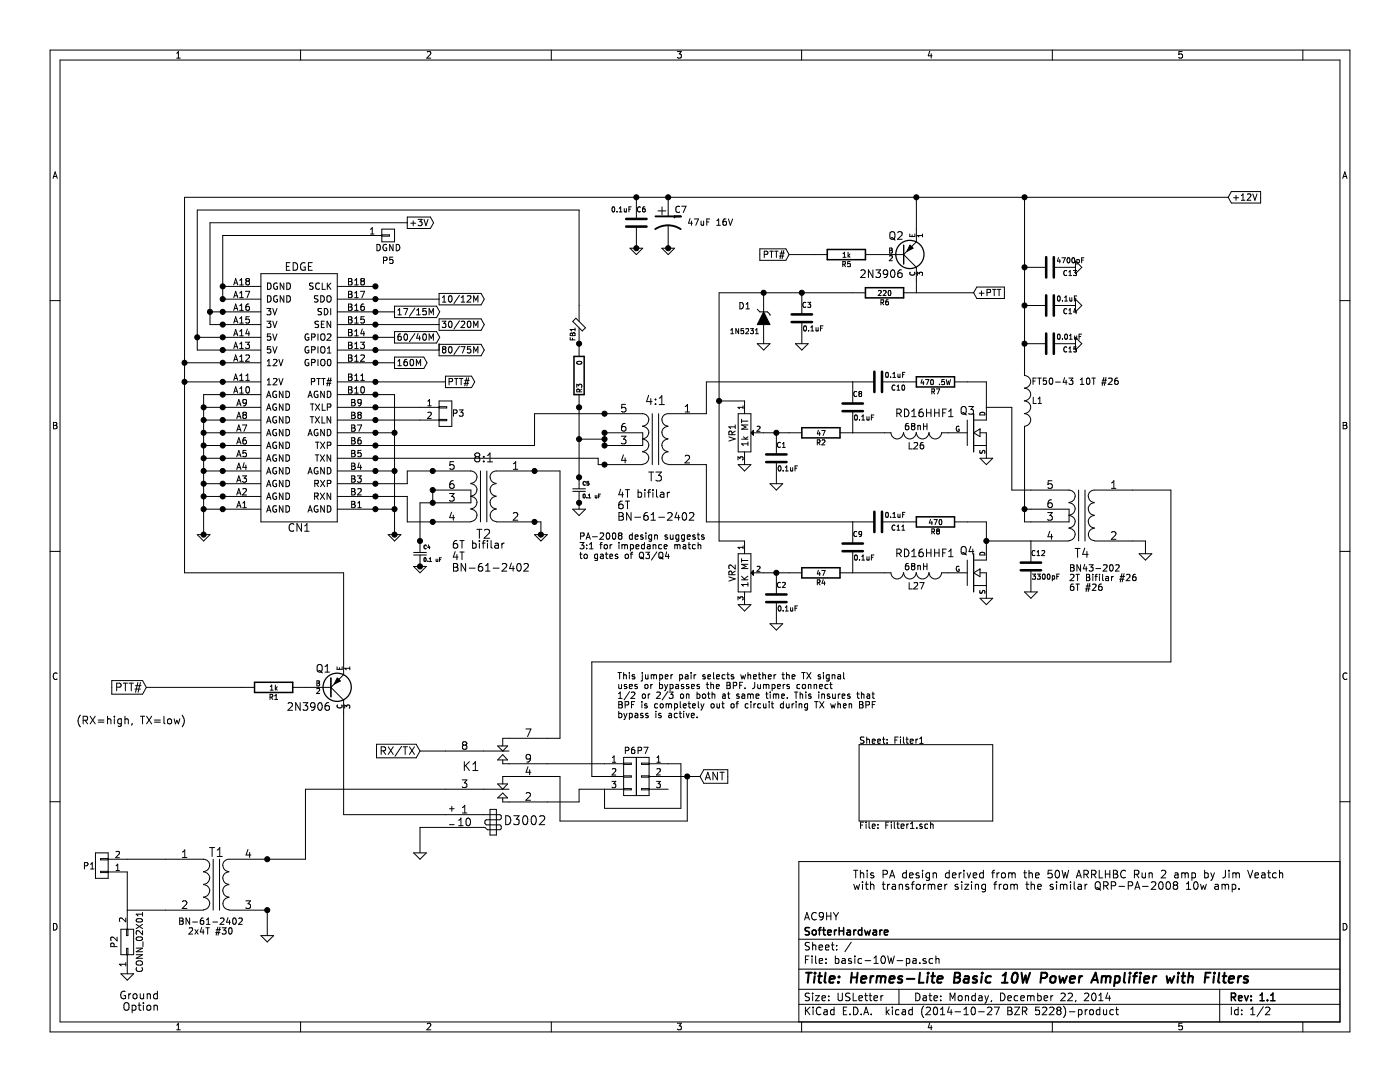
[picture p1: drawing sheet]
EESchema Schematic File Version 2
LIBS:power
LIBS:device
LIBS:transistors
LIBS:conn
LIBS:linear
LIBS:regul
LIBS:74xx
LIBS:cmos4000
LIBS:adc-dac
LIBS:memory
LIBS:xilinx
LIBS:special
LIBS:microcontrollers
LIBS:dsp
LIBS:microchip
LIBS:analog_switches
LIBS:motorola
LIBS:texas
LIBS:intel
LIBS:audio
LIBS:interface
LIBS:digital-audio
LIBS:philips
LIBS:display
LIBS:cypress
LIBS:siliconi
LIBS:opto
LIBS:atmel
LIBS:contrib
LIBS:valves
LIBS:hermeslite
LIBS:basic-10W-pa-cache
EELAYER 25 0
EELAYER END
$Descr USLetter 11000 8500
encoding utf-8
Sheet 1 2
Title "Hermes-Lite Basic 10W Power Amplifier with Filters"
Date "Monday, December 22, 2014"
Rev "1.1"
Comp "SofterHardware"
Comment1 "AC9HY"
Comment2 ""
Comment3 ""
Comment4 ""
$EndDescr
$Comp
L EDGE CN1
U 1 1
P 2350 3000
F 0 "CN1" H 2350 1850 60  0000 C CNN
F 1 "EDGE" H 2350 3900 60  0000 C CNN
F 2 "HERMESLITE:EDGE" H 2350 2500 60  0001 C CNN
F 3 "" H 2350 2500 60  0000 C CNN
	1    2350 3000
	1    0    0    -1  
$EndComp
$Comp
L TRANSF T2
U 1 1
P 3800 3900
F 0 "T2" H 3800 3600 70  0000 C CNN
F 1 "8:1" H 3800 4200 70  0000 C CNN
F 2 "HERMESLITE:TRANSF" H 3800 3900 60  0001 C CNN
F 3 "" H 3800 3900 60  0000 C CNN
	1    3800 3900
	1    0    0    -1  
$EndComp
$Comp
L TRANSF T3
U 1 1
P 5150 3450
F 0 "T3" H 5150 3150 70  0000 C CNN
F 1 "4:1" H 5150 3750 70  0000 C CNN
F 2 "HERMESLITE:TRANSF" H 5150 3450 60  0001 C CNN
F 3 "" H 5150 3450 60  0000 C CNN
	1    5150 3450
	1    0    0    -1  
$EndComp
$Comp
L Csmall C4
U 1 1
P 3300 4350
F 0 "C4" H 3325 4400 30  0000 L CNN
F 1 "0.1 uF" H 3325 4300 30  0000 L CNN
F 2 "Capacitors_SMD:C_0805_HandSoldering" H 3300 4350 60  0001 C CNN
F 3 "" H 3300 4350 60  0000 C CNN
	1    3300 4350
	1    0    0    -1  
$EndComp
$Comp
L R R3
U 1 1
P 4550 2950
F 0 "R3" V 4550 3050 40  0000 C CNN
F 1 "0" V 4550 2850 40  0000 C CNN
F 2 "Resistors_SMD:R_0805_HandSoldering" V 4480 2950 30  0001 C CNN
F 3 "" H 4550 2950 30  0000 C CNN
	1    4550 2950
	-1   0    0    1   
$EndComp
$Comp
L Csmall C5
U 1 1
P 4550 3850
F 0 "C5" H 4575 3900 30  0000 L CNN
F 1 "0.1 uF" H 4575 3800 30  0000 L CNN
F 2 "Capacitors_SMD:C_0805_HandSoldering" H 4550 3850 60  0001 C CNN
F 3 "" H 4550 3850 60  0000 C CNN
	1    4550 3850
	1    0    0    -1  
$EndComp
$Comp
L FB FB1
U 1 1
P 4550 2550
F 0 "FB1" H 4625 2500 39  0000 C CNN
F 1 "FB" H 4550 2650 60  0001 C CNN
F 2 "SMD_Packages:SMD-0805" H 4550 2550 60  0001 C CNN
F 3 "" H 4550 2550 60  0000 C CNN
	1    4550 2550
	0    1    1    0   
$EndComp
$Comp
L GND #PWR01
U 1 1
P 4550 4000
F 0 "#PWR01" H 4550 4000 30  0001 C CNN
F 1 "GND" H 4550 3930 30  0001 C CNN
F 2 "" H 4550 4000 60  0000 C CNN
F 3 "" H 4550 4000 60  0000 C CNN
	1    4550 4000
	1    0    0    -1  
$EndComp
$Comp
L GND #PWR02
U 1 1
P 3300 4450
F 0 "#PWR02" H 3300 4450 30  0001 C CNN
F 1 "GND" H 3300 4380 30  0001 C CNN
F 2 "" H 3300 4450 60  0000 C CNN
F 3 "" H 3300 4450 60  0000 C CNN
	1    3300 4450
	1    0    0    -1  
$EndComp
$Comp
L GND #PWR03
U 1 1
P 4250 4200
F 0 "#PWR03" H 4250 4200 30  0001 C CNN
F 1 "GND" H 4250 4130 30  0001 C CNN
F 2 "" H 4250 4200 60  0000 C CNN
F 3 "" H 4250 4200 60  0000 C CNN
	1    4250 4200
	1    0    0    -1  
$EndComp
$Comp
L GND #PWR04
U 1 1
P 1600 4200
F 0 "#PWR04" H 1600 4200 30  0001 C CNN
F 1 "GND" H 1600 4130 30  0001 C CNN
F 2 "" H 1600 4200 60  0000 C CNN
F 3 "" H 1600 4200 60  0000 C CNN
	1    1600 4200
	1    0    0    -1  
$EndComp
$Comp
L GND #PWR05
U 1 1
P 3100 4200
F 0 "#PWR05" H 3100 4200 30  0001 C CNN
F 1 "GND" H 3100 4130 30  0001 C CNN
F 2 "" H 3100 4200 60  0000 C CNN
F 3 "" H 3100 4200 60  0000 C CNN
	1    3100 4200
	1    0    0    -1  
$EndComp
Text Notes 3550 4500 0    60   ~ 0
6T bifilar\n4T\nBN-61-2402
Text Notes 4850 4100 0    60   ~ 0
4T bifilar\n6T\nBN-61-2402
Text GLabel 1150 5400 0    60   Input ~ 0
PTT#
$Comp
L TRANSFO T1
U 1 1
P 1700 6950
F 0 "T1" H 1700 7200 70  0000 C CNN
F 1 "TRANSFO" H 1700 6650 70  0001 C CNN
F 2 "Socket_Strips:Socket_Strip_Straight_2x02" H 1700 6950 60  0001 C CNN
F 3 "" H 1700 6950 60  0000 C CNN
	1    1700 6950
	1    0    0    -1  
$EndComp
$Comp
L GND #PWR06
U 1 1
P 2100 7350
F 0 "#PWR06" H 2100 7350 30  0001 C CNN
F 1 "GND" H 2100 7280 30  0001 C CNN
F 2 "" H 2100 7350 60  0000 C CNN
F 3 "" H 2100 7350 60  0000 C CNN
	1    2100 7350
	1    0    0    -1  
$EndComp
Text GLabel 3100 2850 2    50   Output ~ 0
160M
$Comp
L GND #PWR07
U 1 1
P 1000 7650
F 0 "#PWR07" H 1000 7650 30  0001 C CNN
F 1 "GND" H 1000 7580 30  0001 C CNN
F 2 "" H 1000 7650 60  0000 C CNN
F 3 "" H 1000 7650 60  0000 C CNN
	1    1000 7650
	1    0    0    -1  
$EndComp
Text GLabel 3500 3000 2    50   Output ~ 0
PTT#
Text Notes 1250 7950 2    60   ~ 0
Ground\nOption
Text Notes 1400 7350 0    50   ~ 0
BN-61-2402\n  2x4T #30
Text Notes 600  5700 0    60   ~ 0
(RX=high, TX=low)
$Comp
L CONN_01X02 P3
U 1 1
P 3500 3250
F 0 "P3" H 3600 3250 50  0000 C CNN
F 1 "CONN_01X02" V 3600 3250 50  0001 C CNN
F 2 "Pin_Headers:Pin_Header_Straight_1x02" H 3500 3250 60  0001 C CNN
F 3 "" H 3500 3250 60  0000 C CNN
	1    3500 3250
	1    0    0    -1  
$EndComp
$Comp
L CONN_02X01 P2
U 1 1
P 1000 7400
F 0 "P2" H 1000 7500 50  0000 C CNN
F 1 "CONN_02X01" H 1000 7300 50  0000 C CNN
F 2 "Pin_Headers:Pin_Header_Straight_1x02" H 1000 6200 60  0001 C CNN
F 3 "" H 1000 6200 60  0000 C CNN
	1    1000 7400
	0    -1   -1   0   
$EndComp
$Comp
L CP1 C7
U 1 1
P 5250 1750
F 0 "C7" H 5300 1850 50  0000 L CNN
F 1 "47uF 16V" H 5400 1750 50  0000 L CNN
F 2 "Discret:C1V8" H 5250 1750 60  0001 C CNN
F 3 "" H 5250 1750 60  0000 C CNN
	1    5250 1750
	1    0    0    -1  
$EndComp
$Comp
L C C6
U 1 1
P 5000 1750
F 0 "C6" H 5000 1850 40  0000 L CNN
F 1 "0.1uF" H 4800 1850 40  0000 L CNN
F 2 "Capacitors_SMD:C_0805_HandSoldering" H 5038 1600 30  0001 C CNN
F 3 "" H 5000 1750 60  0000 C CNN
	1    5000 1750
	1    0    0    -1  
$EndComp
$Comp
L GND #PWR08
U 1 1
P 5250 1950
F 0 "#PWR08" H 5250 1950 30  0001 C CNN
F 1 "GND" H 5250 1880 30  0001 C CNN
F 2 "" H 5250 1950 60  0000 C CNN
F 3 "" H 5250 1950 60  0000 C CNN
	1    5250 1950
	1    0    0    -1  
$EndComp
$Comp
L GND #PWR09
U 1 1
P 5000 1950
F 0 "#PWR09" H 5000 1950 30  0001 C CNN
F 1 "GND" H 5000 1880 30  0001 C CNN
F 2 "" H 5000 1950 60  0000 C CNN
F 3 "" H 5000 1950 60  0000 C CNN
	1    5000 1950
	1    0    0    -1  
$EndComp
Text GLabel 3450 2750 2    50   Output ~ 0
80/75M
Text GLabel 3100 2650 2    50   Output ~ 0
60/40M
Text GLabel 3450 2550 2    50   Output ~ 0
30/20M
Text GLabel 3100 2450 2    50   Output ~ 0
17/15M
Text GLabel 3450 2350 2    50   Output ~ 0
10/12M
Text GLabel 3200 1750 2    50   Output ~ 0
+3V
Text GLabel 5500 6100 2    60   Input ~ 0
ANT
Text GLabel 3300 5900 0    60   Input ~ 0
RX/TX
$Comp
L CONN_01X01 P5
U 1 1
P 3050 1850
F 0 "P5" H 3050 1650 50  0000 C CNN
F 1 "DGND" H 3050 1750 50  0000 C CNN
F 2 "Pin_Headers:Pin_Header_Straight_1x01" H 3050 1850 60  0001 C CNN
F 3 "" H 3050 1850 60  0000 C CNN
	1    3050 1850
	1    0    0    -1  
$EndComp
$Comp
L CONN_01X02 P1
U 1 1
P 800 6800
F 0 "P1" H 900 6800 50  0000 C CNN
F 1 "CONN_01X02" V 900 6800 50  0001 C CNN
F 2 "Pin_Headers:Pin_Header_Angled_1x02" H 800 6800 60  0001 C CNN
F 3 "" H 800 6800 60  0000 C CNN
	1    800  6800
	-1   0    0    1   
$EndComp
Wire Wire Line
	4750 3400 4750 3500
Wire Wire Line
	4750 3450 4550 3450
Connection ~ 4550 3450
Connection ~ 4750 3450
Wire Wire Line
	4550 3950 4550 4000
Wire Wire Line
	2950 3600 4700 3600
Wire Wire Line
	2950 3500 4200 3500
Wire Wire Line
	2950 3100 3100 3100
Wire Wire Line
	3100 3100 3100 4200
Wire Wire Line
	2950 3400 3100 3400
Connection ~ 3100 3400
Wire Wire Line
	2950 3700 3100 3700
Connection ~ 3100 3700
Wire Wire Line
	2950 4000 3100 4000
Connection ~ 3100 4000
Wire Wire Line
	1750 3100 1600 3100
Wire Wire Line
	1600 3100 1600 4200
Connection ~ 1600 3200
Wire Wire Line
	1750 3300 1600 3300
Connection ~ 1600 3300
Connection ~ 1600 3400
Wire Wire Line
	1750 3500 1600 3500
Connection ~ 1600 3500
Wire Wire Line
	1600 3600 1750 3600
Connection ~ 1600 3600
Wire Wire Line
	1750 3700 1600 3700
Connection ~ 1600 3700
Connection ~ 1600 3800
Wire Wire Line
	1750 3900 1600 3900
Connection ~ 1600 3900
Wire Wire Line
	1750 4000 1600 4000
Connection ~ 1600 4000
Wire Wire Line
	2950 2350 3450 2350
Wire Wire Line
	1750 1850 1750 2350
Wire Wire Line
	1750 1850 2850 1850
Connection ~ 1750 2250
Wire Wire Line
	1650 2550 1750 2550
Wire Wire Line
	1650 1750 1650 2550
Wire Wire Line
	1650 1750 3200 1750
Wire Wire Line
	1550 2750 1750 2750
Wire Wire Line
	1550 1650 1550 2750
Wire Wire Line
	1450 1550 9650 1550
Connection ~ 1650 2450
Wire Wire Line
	1750 2650 1550 2650
Connection ~ 1550 2650
Wire Wire Line
	4550 3200 4550 3750
Wire Wire Line
	4200 3250 4750 3250
Wire Wire Line
	2950 3300 3300 3300
Wire Wire Line
	2950 3200 3300 3200
Wire Wire Line
	4200 4100 4250 4100
Wire Wire Line
	4250 4100 4250 4200
Wire Wire Line
	1150 5400 1900 5400
Wire Wire Line
	2100 7150 2100 7350
Wire Wire Line
	1000 7150 1300 7150
Wire Wire Line
	3400 3850 3400 3950
Wire Wire Line
	3400 3950 3300 3950
Wire Wire Line
	2950 3800 3200 3800
Wire Wire Line
	3200 3800 3200 3700
Wire Wire Line
	3200 3700 3400 3700
Wire Wire Line
	2950 3900 3200 3900
Wire Wire Line
	3200 3900 3200 4100
Wire Wire Line
	3200 4100 3400 4100
Wire Wire Line
	3300 3950 3300 4250
Wire Wire Line
	4200 3700 4400 3700
Connection ~ 1750 2450
Connection ~ 1750 2650
Connection ~ 2950 2450
Connection ~ 1750 2350
Connection ~ 1750 2750
Connection ~ 2950 3300
Connection ~ 2950 3200
Connection ~ 2100 7150
Connection ~ 2100 6750
Connection ~ 3400 3700
Connection ~ 3400 3850
Connection ~ 3400 3950
Connection ~ 3400 4100
Connection ~ 4200 3700
Connection ~ 4550 3950
Connection ~ 4550 3750
Connection ~ 4750 3650
Connection ~ 4750 3500
Connection ~ 4750 3400
Connection ~ 4550 2700
Connection ~ 4550 3200
Connection ~ 2950 2550
Connection ~ 2950 2650
Connection ~ 2950 2750
Connection ~ 2950 2850
Connection ~ 2950 3000
Connection ~ 2950 3100
Connection ~ 2950 3400
Connection ~ 2950 3500
Connection ~ 2950 3600
Connection ~ 2950 3700
Connection ~ 2950 3800
Connection ~ 1750 2550
Connection ~ 4750 3250
Connection ~ 1750 3100
Connection ~ 1750 3200
Connection ~ 1750 3300
Connection ~ 1750 3400
Connection ~ 1750 3500
Connection ~ 1750 3600
Connection ~ 1750 3700
Connection ~ 1750 3800
Connection ~ 1750 3900
Connection ~ 1750 4000
Wire Wire Line
	1550 1650 4550 1650
Connection ~ 5000 1550
Connection ~ 5250 1550
Connection ~ 5000 1950
Connection ~ 5250 1950
Connection ~ 1600 4200
Connection ~ 3100 4200
Connection ~ 4200 4100
Connection ~ 4250 4200
Connection ~ 3300 4250
Connection ~ 3300 4450
Connection ~ 2950 2350
Connection ~ 2950 3900
Connection ~ 2950 4000
Wire Wire Line
	1750 3200 1600 3200
Wire Wire Line
	1750 3400 1600 3400
Wire Wire Line
	1750 3800 1600 3800
Wire Wire Line
	2950 3000 3500 3000
Wire Wire Line
	2950 2850 3100 2850
Wire Wire Line
	2950 2750 3450 2750
Wire Wire Line
	3450 2750 3450 2700
Wire Wire Line
	2950 2650 3100 2650
Wire Wire Line
	2950 2550 3450 2550
Wire Wire Line
	2950 2450 3100 2450
Wire Wire Line
	1650 2450 1750 2450
Wire Wire Line
	1000 6850 1000 7150
Wire Wire Line
	1000 6750 1300 6750
Text GLabel 9650 1550 2    50   Input ~ 0
+12V
$Comp
L GND #PWR010
U 1 1
P 7750 3600
F 0 "#PWR010" H 7750 3600 30  0001 C CNN
F 1 "GND" H 7750 3530 30  0001 C CNN
F 2 "" H 7750 3600 50  0000 C CNN
F 3 "" H 7750 3600 50  0000 C CNN
	1    7750 3600
	1    0    0    -1  
$EndComp
$Comp
L TRANSF T4
U 1 1
P 8500 4050
F 0 "T4" H 8500 3750 70  0000 C CNN
F 1 "TRANSF" H 8500 3750 70  0001 C CNN
F 2 "HERMESLITE:TRANSF" H 8500 4050 60  0001 C CNN
F 3 "" H 8500 4050 60  0000 C CNN
	1    8500 4050
	1    0    0    -1  
$EndComp
$Comp
L GND #PWR011
U 1 1
P 7750 4700
F 0 "#PWR011" H 7750 4700 30  0001 C CNN
F 1 "GND" H 7750 4630 30  0001 C CNN
F 2 "" H 7750 4700 50  0000 C CNN
F 3 "" H 7750 4700 50  0000 C CNN
	1    7750 4700
	1    0    0    -1  
$EndComp
Wire Wire Line
	7750 3200 7950 3200
Wire Wire Line
	7950 3200 7950 3850
Wire Wire Line
	7950 3850 8100 3850
Wire Wire Line
	7750 4100 7750 4300
Wire Wire Line
	7750 4250 8100 4250
Wire Wire Line
	8050 4100 8100 4100
Wire Wire Line
	8050 4000 8100 4000
Connection ~ 8050 1550
Connection ~ 8050 4000
$Comp
L C C11
U 1 1
P 6900 4100
F 0 "C11" V 6950 4200 40  0000 L CNN
F 1 "0.1uF" V 6850 4150 40  0000 L CNN
F 2 "Capacitors_SMD:C_0805_HandSoldering" H 6938 3950 30  0001 C CNN
F 3 "" H 6900 4100 60  0000 C CNN
	1    6900 4100
	0    1    1    0   
$EndComp
$Comp
L R R8
U 1 1
P 7350 4100
F 0 "R8" V 7430 4100 40  0000 C CNN
F 1 "470" V 7357 4101 40  0000 C CNN
F 2 "Resistors_SMD:R_0805_HandSoldering" V 7280 4100 30  0001 C CNN
F 3 "" H 7350 4100 30  0000 C CNN
	1    7350 4100
	0    1    1    0   
$EndComp
$Comp
L C C9
U 1 1
P 6700 4300
F 0 "C9" H 6700 4400 40  0000 L CNN
F 1 "0.1uF" H 6706 4215 40  0000 L CNN
F 2 "Capacitors_SMD:C_0805_HandSoldering" H 6738 4150 30  0001 C CNN
F 3 "" H 6700 4300 60  0000 C CNN
	1    6700 4300
	1    0    0    -1  
$EndComp
$Comp
L R R6
U 1 1
P 6950 2300
F 0 "R6" V 7030 2300 40  0000 C CNN
F 1 "220" V 6957 2301 40  0000 C CNN
F 2 "Resistors_SMD:R_0805_HandSoldering" V 6880 2300 30  0001 C CNN
F 3 "" H 6950 2300 30  0000 C CNN
	1    6950 2300
	0    1    1    0   
$EndComp
Wire Wire Line
	7600 4100 7750 4100
Connection ~ 7750 4250
$Comp
L R R4
U 1 1
P 6450 4500
F 0 "R4" V 6530 4500 40  0000 C CNN
F 1 "47" V 6457 4501 40  0000 C CNN
F 2 "Resistors_SMD:R_0805_HandSoldering" V 6380 4500 30  0001 C CNN
F 3 "" H 6450 4500 30  0000 C CNN
	1    6450 4500
	0    1    1    0   
$EndComp
$Comp
L C C2
U 1 1
P 6100 4700
F 0 "C2" H 6100 4800 40  0000 L CNN
F 1 "0.1uF" H 6106 4615 40  0000 L CNN
F 2 "Capacitors_SMD:C_0805_HandSoldering" H 6138 4550 30  0001 C CNN
F 3 "" H 6100 4700 60  0000 C CNN
	1    6100 4700
	1    0    0    -1  
$EndComp
$Comp
L POT VR2
U 1 1
P 5850 4500
F 0 "VR2" H 5850 4400 50  0000 C CNN
F 1 "1K MT" H 5850 4500 50  0000 C CNN
F 2 "Potentiometers:Potentiometer_Bourns_3296W_3-8Zoll_Inline_ScrewUp" H 5850 4500 60  0001 C CNN
F 3 "" H 5850 4500 60  0000 C CNN
	1    5850 4500
	0    1    1    0   
$EndComp
Wire Wire Line
	6000 4500 6200 4500
Connection ~ 6100 4500
$Comp
L GND #PWR012
U 1 1
P 6100 4900
F 0 "#PWR012" H 6100 4900 30  0001 C CNN
F 1 "GND" H 6100 4830 30  0001 C CNN
F 2 "" H 6100 4900 50  0000 C CNN
F 3 "" H 6100 4900 50  0000 C CNN
	1    6100 4900
	1    0    0    -1  
$EndComp
$Comp
L GND #PWR013
U 1 1
P 5850 4750
F 0 "#PWR013" H 5850 4750 30  0001 C CNN
F 1 "GND" H 5850 4680 30  0001 C CNN
F 2 "" H 5850 4750 50  0000 C CNN
F 3 "" H 5850 4750 50  0000 C CNN
	1    5850 4750
	1    0    0    -1  
$EndComp
$Comp
L C C10
U 1 1
P 6900 3000
F 0 "C10" V 6950 3100 40  0000 L CNN
F 1 "0.1uF" V 6850 3050 40  0000 L CNN
F 2 "Capacitors_SMD:C_0805_HandSoldering" H 6938 2850 30  0001 C CNN
F 3 "" H 6900 3000 60  0000 C CNN
	1    6900 3000
	0    1    1    0   
$EndComp
$Comp
L R R7
U 1 1
P 7350 3000
F 0 "R7" V 7430 3000 40  0000 C CNN
F 1 "470 .5W" V 7357 3001 40  0000 C CNN
F 2 "Resistors_SMD:R_0805_HandSoldering" V 7280 3000 30  0001 C CNN
F 3 "" H 7350 3000 30  0000 C CNN
	1    7350 3000
	0    1    1    0   
$EndComp
$Comp
L C C8
U 1 1
P 6700 3200
F 0 "C8" H 6700 3300 40  0000 L CNN
F 1 "0.1uF" H 6706 3115 40  0000 L CNN
F 2 "Capacitors_SMD:C_0805_HandSoldering" H 6738 3050 30  0001 C CNN
F 3 "" H 6700 3200 60  0000 C CNN
	1    6700 3200
	1    0    0    -1  
$EndComp
$Comp
L R R2
U 1 1
P 6450 3400
F 0 "R2" V 6530 3400 40  0000 C CNN
F 1 "47" V 6457 3401 40  0000 C CNN
F 2 "Resistors_SMD:R_0805_HandSoldering" V 6380 3400 30  0001 C CNN
F 3 "" H 6450 3400 30  0000 C CNN
	1    6450 3400
	0    1    1    0   
$EndComp
$Comp
L C C1
U 1 1
P 6100 3600
F 0 "C1" H 6100 3700 40  0000 L CNN
F 1 "0.1uF" H 6106 3515 40  0000 L CNN
F 2 "Capacitors_SMD:C_0805_HandSoldering" H 6138 3450 30  0001 C CNN
F 3 "" H 6100 3600 60  0000 C CNN
	1    6100 3600
	1    0    0    -1  
$EndComp
$Comp
L POT VR1
U 1 1
P 5850 3400
F 0 "VR1" H 5850 3300 50  0000 C CNN
F 1 "1k MT" H 5850 3400 50  0000 C CNN
F 2 "Potentiometers:Potentiometer_Bourns_3296W_3-8Zoll_Inline_ScrewUp" H 5850 3400 60  0001 C CNN
F 3 "" H 5850 3400 60  0000 C CNN
	1    5850 3400
	0    1    1    0   
$EndComp
Wire Wire Line
	6000 3400 6200 3400
Connection ~ 6100 3400
$Comp
L GND #PWR014
U 1 1
P 5850 3650
F 0 "#PWR014" H 5850 3650 30  0001 C CNN
F 1 "GND" H 5850 3580 30  0001 C CNN
F 2 "" H 5850 3650 50  0000 C CNN
F 3 "" H 5850 3650 50  0000 C CNN
	1    5850 3650
	1    0    0    -1  
$EndComp
Wire Wire Line
	7600 3000 7750 3000
Wire Wire Line
	7750 3000 7750 3200
$Comp
L GND #PWR015
U 1 1
P 6100 3800
F 0 "#PWR015" H 6100 3800 30  0001 C CNN
F 1 "GND" H 6100 3730 30  0001 C CNN
F 2 "" H 6100 3800 50  0000 C CNN
F 3 "" H 6100 3800 50  0000 C CNN
	1    6100 3800
	1    0    0    -1  
$EndComp
Wire Wire Line
	4700 3600 4700 3650
Wire Wire Line
	4700 3650 4750 3650
Wire Wire Line
	4200 3500 4200 3250
Wire Wire Line
	4550 1650 4550 2400
Wire Wire Line
	5550 3650 5550 4100
Wire Wire Line
	5550 4100 6700 4100
Wire Wire Line
	5550 3250 5550 3000
Wire Wire Line
	5550 3000 6700 3000
$Comp
L C C15
U 1 1
P 8250 2700
F 0 "C15" V 8300 2800 40  0000 L CNN
F 1 "0.01uF" V 8200 2750 40  0000 L CNN
F 2 "Capacitors_SMD:C_0805_HandSoldering" H 8288 2550 30  0001 C CNN
F 3 "" H 8250 2700 60  0000 C CNN
	1    8250 2700
	0    1    1    0   
$EndComp
$Comp
L C C14
U 1 1
P 8250 2400
F 0 "C14" V 8300 2500 40  0000 L CNN
F 1 "0.1uF" V 8200 2450 40  0000 L CNN
F 2 "Capacitors_SMD:C_0805_HandSoldering" H 8288 2250 30  0001 C CNN
F 3 "" H 8250 2400 60  0000 C CNN
	1    8250 2400
	0    1    1    0   
$EndComp
$Comp
L C C13
U 1 1
P 8250 2100
F 0 "C13" V 8300 2200 40  0000 L CNN
F 1 "4700pF" V 8200 2150 40  0000 L CNN
F 2 "Capacitors_SMD:C_0805_HandSoldering" H 8288 1950 30  0001 C CNN
F 3 "" H 8250 2100 60  0000 C CNN
	1    8250 2100
	0    1    1    0   
$EndComp
$Comp
L PNP Q1
U 1 1
P 2600 5400
F 0 "Q1" H 2600 5250 60  0000 R CNN
F 1 "2N3906" H 2600 5550 60  0000 R CNN
F 2 "Transistors_SMD:sot23" H 2600 5400 60  0001 C CNN
F 3 "" H 2600 5400 60  0000 C CNN
	1    2600 5400
	1    0    0    1   
$EndComp
Wire Wire Line
	2700 4500 2700 5200
$Comp
L C C3
U 1 1
P 6300 2500
F 0 "C3" H 6300 2600 40  0000 L CNN
F 1 "0.1uF" H 6306 2415 40  0000 L CNN
F 2 "Capacitors_SMD:C_0805_HandSoldering" H 6338 2350 30  0001 C CNN
F 3 "" H 6300 2500 60  0000 C CNN
	1    6300 2500
	1    0    0    -1  
$EndComp
Connection ~ 7200 1550
Wire Wire Line
	5650 4250 5850 4250
Wire Wire Line
	5650 2300 5650 4250
Wire Wire Line
	5650 2300 6700 2300
Wire Wire Line
	5850 3150 5650 3150
Connection ~ 5650 3150
Connection ~ 6300 2300
$Comp
L GND #PWR016
U 1 1
P 6300 2700
F 0 "#PWR016" H 6300 2700 30  0001 C CNN
F 1 "GND" H 6300 2630 30  0001 C CNN
F 2 "" H 6300 2700 50  0000 C CNN
F 3 "" H 6300 2700 50  0000 C CNN
	1    6300 2700
	1    0    0    -1  
$EndComp
$Comp
L GND #PWR017
U 1 1
P 8450 2700
F 0 "#PWR017" H 8450 2700 30  0001 C CNN
F 1 "GND" H 8450 2630 30  0001 C CNN
F 2 "" H 8450 2700 50  0000 C CNN
F 3 "" H 8450 2700 50  0000 C CNN
	1    8450 2700
	0    -1   -1   0   
$EndComp
$Comp
L ZENER D1
U 1 1
P 6000 2500
F 0 "D1" V 6100 2650 50  0000 C CNN
F 1 "1N5231" V 5900 2650 40  0000 C CNN
F 2 "Diodes_SMD:Diode-SMA_Handsoldering" H 6000 2500 60  0001 C CNN
F 3 "" H 6000 2500 60  0000 C CNN
	1    6000 2500
	0    -1   -1   0   
$EndComp
Connection ~ 6000 2300
$Comp
L GND #PWR018
U 1 1
P 6000 2700
F 0 "#PWR018" H 6000 2700 30  0001 C CNN
F 1 "GND" H 6000 2630 30  0001 C CNN
F 2 "" H 6000 2700 50  0000 C CNN
F 3 "" H 6000 2700 50  0000 C CNN
	1    6000 2700
	1    0    0    -1  
$EndComp
Wire Wire Line
	2700 5600 2700 6400
$Comp
L R R1
U 1 1
P 2150 5400
F 0 "R1" V 2230 5400 40  0000 C CNN
F 1 "1k" V 2157 5401 40  0000 C CNN
F 2 "Resistors_SMD:R_0805_HandSoldering" V 2080 5400 30  0001 C CNN
F 3 "" H 2150 5400 30  0000 C CNN
	1    2150 5400
	0    1    1    0   
$EndComp
Text GLabel 6200 2000 0    50   Input ~ 0
PTT#
Wire Wire Line
	6200 2000 6400 2000
$Comp
L D3002 K13
U 1 1
P 3900 6150
F 0 "K13" H 3700 6275 70  0000 C CNN
F 1 "D3002" H 4125 5850 70  0000 C CNN
F 2 "Sockets_DIP:DIP-10__300" H 3900 6150 60  0001 C CNN
F 3 "" H 3900 6150 60  0000 C CNN
	1    3900 6150
	1    0    0    -1  
$EndComp
Wire Wire Line
	9200 3850 8900 3850
Wire Wire Line
	8900 4250 9000 4250
Wire Wire Line
	9000 4250 9000 4350
$Comp
L GND #PWR019
U 1 1
P 9000 4350
F 0 "#PWR019" H 9000 4350 30  0001 C CNN
F 1 "GND" H 9000 4280 30  0001 C CNN
F 2 "" H 9000 4350 50  0000 C CNN
F 3 "" H 9000 4350 50  0000 C CNN
	1    9000 4350
	1    0    0    -1  
$EndComp
Wire Wire Line
	1450 4500 2700 4500
Wire Wire Line
	1450 1550 1450 4500
Wire Wire Line
	3500 6500 3300 6500
Wire Wire Line
	3300 6500 3300 6700
$Comp
L GND #PWR020
U 1 1
P 3300 6700
F 0 "#PWR020" H 3300 6700 30  0001 C CNN
F 1 "GND" H 3300 6630 30  0001 C CNN
F 2 "" H 3300 6700 60  0000 C CNN
F 3 "" H 3300 6700 60  0000 C CNN
	1    3300 6700
	1    0    0    -1  
$EndComp
$Sheet
S 6750 5850 1050 600 
U 5496A059
F0 "Filter1" 50
F1 "Filter1.sch" 50
$EndSheet
Wire Wire Line
	3300 5900 3500 5900
Wire Wire Line
	4400 3700 4400 5800
Wire Wire Line
	4400 5800 4300 5800
Wire Wire Line
	9200 5200 9200 3850
Wire Wire Line
	4650 5200 9200 5200
Wire Wire Line
	2700 6400 3500 6400
$Comp
L R R5
U 1 1
P 6650 2000
F 0 "R5" V 6730 2000 40  0000 C CNN
F 1 "1k" V 6657 2001 40  0000 C CNN
F 2 "Resistors_SMD:R_0805_HandSoldering" V 6580 2000 30  0001 C CNN
F 3 "" H 6650 2000 30  0000 C CNN
	1    6650 2000
	0    1    1    0   
$EndComp
$Comp
L PNP Q2
U 1 1
P 7100 2000
F 0 "Q2" H 7100 1850 60  0000 R CNN
F 1 "2N3906" H 7100 2150 60  0000 R CNN
F 2 "Transistors_SMD:sot23" H 7100 2000 60  0001 C CNN
F 3 "" H 7100 2000 60  0000 C CNN
	1    7100 2000
	1    0    0    1   
$EndComp
Wire Wire Line
	7200 1550 7200 1800
Wire Wire Line
	7200 2200 7200 2300
$Comp
L GND #PWR021
U 1 1
P 8450 2400
F 0 "#PWR021" H 8450 2400 30  0001 C CNN
F 1 "GND" H 8450 2330 30  0001 C CNN
F 2 "" H 8450 2400 50  0000 C CNN
F 3 "" H 8450 2400 50  0000 C CNN
	1    8450 2400
	0    -1   -1   0   
$EndComp
$Comp
L GND #PWR022
U 1 1
P 8450 2100
F 0 "#PWR022" H 8450 2100 30  0001 C CNN
F 1 "GND" H 8450 2030 30  0001 C CNN
F 2 "" H 8450 2100 50  0000 C CNN
F 3 "" H 8450 2100 50  0000 C CNN
	1    8450 2100
	0    -1   -1   0   
$EndComp
$Comp
L C C12
U 1 1
P 8100 4450
F 0 "C12" H 8100 4550 40  0000 L CNN
F 1 "3300pF" H 8106 4365 40  0000 L CNN
F 2 "Capacitors_SMD:C_0805_HandSoldering" H 8138 4300 30  0001 C CNN
F 3 "" H 8100 4450 60  0000 C CNN
	1    8100 4450
	1    0    0    -1  
$EndComp
$Comp
L GND #PWR023
U 1 1
P 8100 4650
F 0 "#PWR023" H 8100 4650 30  0001 C CNN
F 1 "GND" H 8100 4580 30  0001 C CNN
F 2 "" H 8100 4650 50  0000 C CNN
F 3 "" H 8100 4650 50  0000 C CNN
	1    8100 4650
	1    0    0    -1  
$EndComp
$Comp
L CONN_01X03 P6
U 1 1
P 4950 6100
F 0 "P6" H 4950 6300 50  0000 C CNN
F 1 "CONN_01X03" V 5050 6100 50  0001 C CNN
F 2 "Pin_Headers:Pin_Header_Straight_1x03" H 4950 6100 60  0001 C CNN
F 3 "" H 4950 6100 60  0000 C CNN
	1    4950 6100
	1    0    0    -1  
$EndComp
Wire Wire Line
	4300 6000 4750 6000
Wire Wire Line
	4750 6200 4550 6200
Wire Wire Line
	4550 6200 4550 6300
Wire Wire Line
	4550 6300 4300 6300
Wire Wire Line
	2400 6750 2400 6200
Wire Wire Line
	2400 6200 3500 6200
Wire Wire Line
	4650 5200 4650 6100
Wire Wire Line
	4650 6100 4750 6100
Text Notes 4850 5650 0    50   ~ 0
This jumper pair selects whether the TX signal \nuses or bypasses the BPF. Jumpers connect \n1/2 or 2/3 on both at same time. This insures that\nBPF is completely out of circuit during TX when BPF \nbypass is active.
$Comp
L INDUCTOR_SMALL L1
U 1 1
P 8050 3150
F 0 "L1" V 8050 3250 50  0000 C CNN
F 1 "FT50-43 10T #26" V 7900 3550 50  0000 C CNN
F 2 "Choke_Axial_ThroughHole:Choke_Horizontal_RM10mm" H 8050 3150 60  0001 C CNN
F 3 "" H 8050 3150 60  0000 C CNN
	1    8050 3150
	0    1    1    0   
$EndComp
Wire Wire Line
	8050 1550 8050 2900
Connection ~ 8050 2700
Connection ~ 8050 2400
Connection ~ 8050 2100
Wire Wire Line
	8050 3400 8050 4100
Text Notes 8400 4650 0    50   ~ 0
BN43-202\n2T Bifilar #26\n6T #26
Text Notes 4550 4400 0    50   ~ 0
PA-2008 design suggests\n3:1 for impedance match\nto gates of Q3/Q4
Text Notes 6700 7000 0    60   ~ 0
This PA design derived from the 50W ARRLHBC Run 2 amp by Jim Veatch\nwith transformer sizing from the similar QRP-PA-2008 10w amp.
$Comp
L INDUCTOR_SMALL L26
U 1 1
P 7200 3400
F 0 "L26" H 7200 3500 50  0000 C CNN
F 1 "68nH" H 7200 3350 50  0000 C CNN
F 2 "SMD_Packages:SMD-0805" H 7200 3400 60  0001 C CNN
F 3 "" H 7200 3400 60  0000 C CNN
	1    7200 3400
	-1   0    0    1   
$EndComp
$Comp
L INDUCTOR_SMALL L27
U 1 1
P 7200 4500
F 0 "L27" H 7200 4600 50  0000 C CNN
F 1 "68nH" H 7200 4450 50  0000 C CNN
F 2 "SMD_Packages:SMD-0805" H 7200 4500 60  0001 C CNN
F 3 "" H 7200 4500 60  0000 C CNN
	1    7200 4500
	-1   0    0    1   
$EndComp
Wire Wire Line
	6950 3400 6700 3400
Wire Wire Line
	6950 4500 6700 4500
Wire Wire Line
	2400 6750 2100 6750
Wire Wire Line
	4300 6100 4400 6100
Wire Wire Line
	4400 6450 5400 6450
Wire Wire Line
	4400 6100 4400 6450
$Comp
L CONN_01X03 P7
U 1 1
P 5050 6100
F 0 "P7" H 5050 6300 50  0000 C CNN
F 1 "CONN_01X03" V 5150 6100 50  0001 C CNN
F 2 "Pin_Headers:Pin_Header_Straight_1x03" H 5050 6100 60  0001 C CNN
F 3 "" H 5050 6100 60  0000 C CNN
	1    5050 6100
	-1   0    0    -1  
$EndComp
Wire Wire Line
	5250 6100 5500 6100
Wire Wire Line
	5400 6450 5400 6100
Connection ~ 5400 6100
Wire Wire Line
	4750 6200 4750 6350
Wire Wire Line
	4750 6350 5350 6350
Wire Wire Line
	5350 6350 5350 6000
Wire Wire Line
	5350 6000 5250 6000
Text GLabel 7650 2300 2    50   Output ~ 0
+PTT
Wire Wire Line
	7200 2300 7650 2300
Connection ~ 6000 2700
Connection ~ 6300 2700
Connection ~ 5850 3150
Connection ~ 6950 4500
Connection ~ 6700 4500
Connection ~ 6950 3400
Connection ~ 6700 3400
Connection ~ 8050 2900
Connection ~ 8050 3400
Connection ~ 8900 3850
Connection ~ 8100 3850
Connection ~ 8100 4000
Connection ~ 8100 4100
Connection ~ 7600 3000
Connection ~ 7200 2300
Connection ~ 4550 2400
Wire Wire Line
	1750 3000 1450 3000
Connection ~ 1450 3000
Wire Wire Line
	1750 2850 1450 2850
Connection ~ 1450 2850
Connection ~ 1750 3000
Connection ~ 1750 2850
$Comp
L RD16HHF1 Q3
U 1 1
P 7650 3400
F 0 "Q3" H 7660 3570 60  0000 R CNN
F 1 "RD16HHF1" H 7650 3200 60  0000 R CNN
F 2 "Transistors_TO-220:TO-220_Neutral123_Vertical_LargePads" H 7650 3400 60  0001 C CNN
F 3 "" H 7650 3400 60  0000 C CNN
	1    7650 3400
	1    0    0    -1  
$EndComp
Connection ~ 7750 3600
Connection ~ 7750 3200
Connection ~ 7450 3400
$Comp
L RD16HHF1 Q4
U 1 1
P 7650 4500
F 0 "Q4" H 7660 4670 60  0000 R CNN
F 1 "RD16HHF1" H 7650 4300 60  0000 R CNN
F 2 "Transistors_TO-220:TO-220_Neutral123_Vertical_LargePads" H 7650 4500 60  0001 C CNN
F 3 "" H 7650 4500 60  0000 C CNN
	1    7650 4500
	1    0    0    -1  
$EndComp
Connection ~ 7750 4300
Connection ~ 7450 4500
Connection ~ 7750 4700
$EndSCHEMATC
